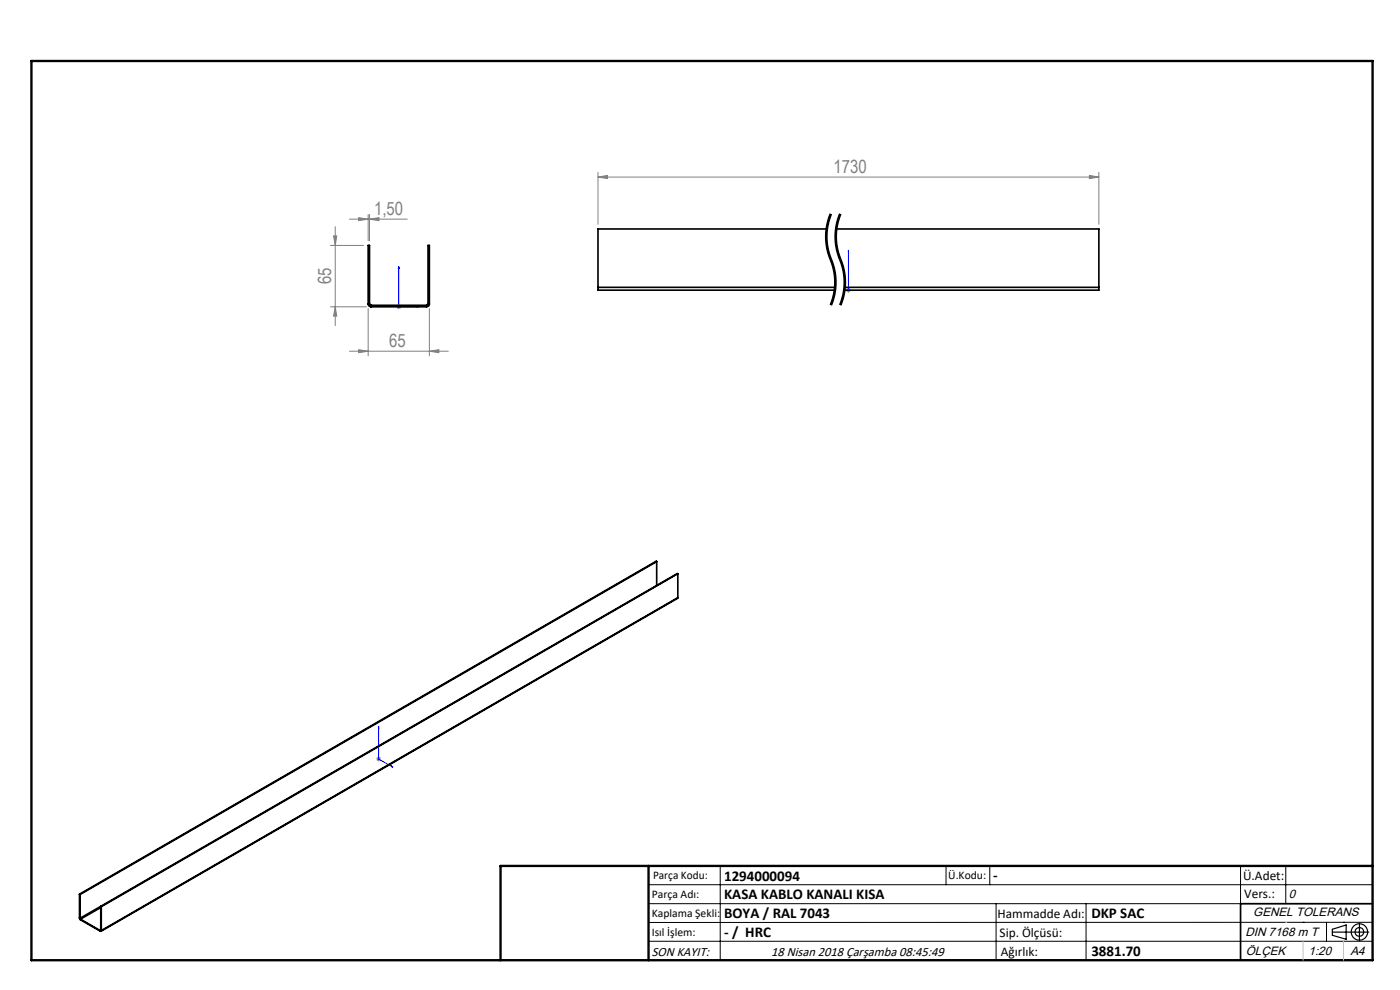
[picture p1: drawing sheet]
<svg xmlns="http://www.w3.org/2000/svg" width="297mm" height="210mm" viewBox="0 0 297 210" stroke-linecap="round" stroke-linejoin="round" font-family="sans-serif">
<path d="M176.3 45.4a12.6 12.6 0 0 0 0 9.6M176.3 55a12.6 12.6 0 0 1 0 9.7M178.3 45.4a12.6 12.6 0 0 0 0 9.6M178.3 55a12.6 12.6 0 0 1 0 9.7" fill="none" stroke="#000" stroke-width=".21" stroke-dasharray="6.3 1.3 1.3 1.3" stroke-dashoffset="3.3" stroke-linecap="butt"/>
<g fill="none" stroke="#000" stroke-width=".21">
<path d="M175.2 52.1l.5 2M175.5 50.5l.2 2 .6 2.2M175.5 48.9v1.6M175.6 46.8l-.5 2.6 .1 2.7M175.7 54.1l.7 2M175.9 45.8l-.3 1M176.1 45.3l-.2 .5M176.3 45.4a13 13 0 0 0 .3 10.6 12.6 12.6 0 0 1-.3 8.7M176.3 54.7l.1 .3zM176.4 45.4l-.5 1.5-.4 2M176.4 55a12.8 12.8 0 0 1 0 9.8M176.4 56.1l.6 3"/>
<path d="M177 59.1v2.1l-.4 2M177.2 52.1l.5 2M177.5 50.5v1a19.5 19.5 0 0 0 1.4 5l.3 1M177.5 48.9v1.6M177.6 46.8l-.5 2.6 .1 2.7M177.7 54.1l.6 1.5M177.9 45.8l-.3 1M178.1 45.3l-.2 .5M178.3 45.4a13 13 0 0 0 .3 10.6 12.6 12.6 0 0 1-.3 8.7M178.3 55.6l.1 .5M178.4 45.4l-.5 1.5-.4 2M178.4 56.1l.6 3"/>
<path d="M179 59.1v2.1l-.4 2M179.2 57.5l.2 2.1-.2 2.7M176.6 63.2l-.5 1.5M178.3 64.2l-.2 .5M178.6 63.2l-.3 1M179.2 62.3l-.8 2.5M137.6 187.7h153.6M137.6 191.7h153.6M137.6 199.7h153.6M152.8 183.7v20M200.7 183.7v4M210 183.7v4"/>
<path d="M211.3 191.7v12M230.4 191.7v12M263.2 183.7v20M272.8 183.7v8M276.4 195.6h.1M281.4 195.6v4.1M285 195.6h.1M291.2 195.6l-153.6 .1"/>
</g>
<g fill="none" stroke="#000" stroke-width=".25">
<path d="M282.6 197.7h7.8M282.6 197.1l3-.9v3l-3-.8zM288.4 195.8v3.8M106.2 203.7h185"/>
<circle cx="288.4" cy="197.7" r="1.74"/>
<circle cx="288.4" cy="197.7" r=".93"/>
</g>
<path d="M84.6 56.6l.1 .4h-.2zM84.6 56.6v8.5h4.2M180 53.1v.4v-.4M180 53.1v8.5M88.4 65l.4 .1-.4 .1zM180 61.4v.3zM180 61.6h.1M80.3 154.1l.1 .4-.1-.1zM80.3 154.1v6.9l3 1.7M83 162.5l.3 .2h-.3z" fill="none" stroke="#00f" stroke-width=".21"/>
<g fill="none" stroke="#808080" stroke-width=".21">
<path d="M126.9 37.6l2-.4v.7zM126.9 36.5v11.1M126.9 37.6h106.2M231.1 37.2l2 .4-2 .3zM233.1 36.5v11.1M70.1 52.1h7M70.8 50.1h.6l-.3 2zM71.1 48.1v21M74.1 46.5h12.3M76.1 46.2l2 .3-2 .3zM78.1 45.5v5.6M78.4 46.5l2-.3v.6z"/>
<path d="M78.4 45.5v5.6M70.1 65.1h7.6M71.1 65.1l.3 2h-.6zM74.1 74.5h21M76.1 74.2l2 .3-2 .3zM78.1 65.5v10M84.1 65.1h1M84.2 64.7l.7 .7M84.6 64.5v1.1M84.9 64.7l-.7 .7M91.1 74.5l2-.3v.6zM91.1 65.5v10"/>
<path d="M179.5 61.6h1M179.6 61.2l.7 .7M180 61.1v1M180.3 61.2l-.7 .7M79.8 161h1M80 160.6l.7 .8M80.3 160.5v1M80.7 160.6l-.7 .8"/>
</g>
<path d="M291.2 191.7h-28v12" fill="none" stroke="#000" stroke-width=".35"/>
<path d="M6.7 12.9h284.5v190.8h-284.5zM137.6 183.7v20M291.2 183.7h-185v20" fill="none" stroke="#000" stroke-width=".5"/>
<path d="M276.4 199.7v4M285 199.7v4" fill="none" stroke="#c0c0c0" stroke-width=".21"/>
<path d="M272.8 195.6h.1" fill="none" stroke="#c0c0c0" stroke-width=".25"/>
<g fill="#00f">
<path d="M88.4 65l.4 .1-.4 .1zM84.6 56.6l.1 .4h-.2z"/>
<path d="M83 162.5l.3 .2h-.3zM80.3 154.1l.1 .4-.1-.1z"/>
<path d="M180 61.4v.3zM180 53.1v.4z"/>
</g>
<g fill="#808080">
<path d="M231.1 37.2l2 .4-2 .3zM126.9 37.6l2-.4v.7z"/>
<path d="M76.1 74.2l2 .3-2 .3zM91.1 74.5l2-.3v.6zM76.1 46.2l2 .3-2 .3zM78.4 46.5l2-.3v.6z"/>
<path d="M71.1 65.1l.3 2h-.6zM70.8 50.1h.6l-.3 2z"/>
</g>
<g fill="none" stroke="#000" stroke-width=".35">
<path d="M175.4 48.6h-48.5v12.4M177.4 48.6h55.7v12.4M78.1 64.5a.6 .6 0 0 0 .6 .6M78.1 64.5h.3M78.1 64.5v-12.4h.3v12.4M78.4 64.5l.3 .3M78.7 64.8v.3M78.7 64.8h11.8M78.7 65.1h11.8M90.5 64.8v.3M90.8 64.5l-.1 .2-.2 .1M90.8 64.5h.3"/>
<path d="M90.8 64.5v-12.4h.3v12.4M91.1 64.5a.55 .55 0 0 1-.6 .6M126.9 61v.6h50.2M126.9 61h50.3M179.2 61h53.9M233.1 61v.6h-54M139.3 119.1l-122.3 70.7M139.3 119.1v5.1M139.3 119.1h-.1l-122.3 70.6M143.8 126.8l-122.4 70.7M143.8 121.7l-122.3 70.6M143.8 121.7l-122.4 70.6"/>
<path d="M143.8 126.8l-122.3 70.6M143.8 121.7v5.1M16.9 194.7l.2 .4M16.9 189.7l.1 .1M16.9 194.7l.1 .1M16.9 189.7v5M17 194.8l.1 .2M17 189.8v5M17.1 195l4.2 2.4M17.1 195v.1M17.1 195.1l4.2 2.4M21.3 197.4v.1"/>
<path d="M21.4 197.3l-.1 .1M21.4 192.3h.1M21.4 197.3l.1 .1M21.4 192.3v5M21.4 192.3l-4.4 2.5M21.4 192.5l-4.3 2.5M21.5 197.4l-.2 .1M21.5 192.3v5.1"/>
</g>
<g font-size="3.9" fill="#808080">
<text x="176.8" y="36.7">1730</text>
<text x="79.3" y="45.6">1,50</text>
<text x="70.3" y="60.2" transform="rotate(-90 70.3 60.2)">65</text>
<text x="82.6" y="73.6">65</text>
</g>
<g font-size="3.2">
<text x="153.6" y="186.8">1294000094</text>
<text x="153.6" y="190.8">KASA KABLO KANALI KISA</text>
<text x="210.7" y="186.6">-</text>
<text x="153.6" y="194.8">BOYA / RAL 7043</text>
<text x="231.5" y="194.8">DKP SAC</text>
<text x="153.6" y="198.8">- / HRC</text>
<text x="231.5" y="202.8">3881.70</text>
</g>
<g font-size="2.8">
<text x="263.7" y="186.7">Ü.Adet:</text>
<text x="263.9" y="190.5">Vers.:</text>
<text x="211.6" y="194.8">Hammadde Adı:</text>
<text x="138.3" y="202.8">SON KAYIT:</text>
<text x="163.6" y="202.8">18 Nisan 2018 Çarşamba 08:45:49</text>
<text x="212.1" y="198.7">Sip. Ölçüsü:</text>
<text x="212.3" y="202.7">Ağırlık:</text>
</g>
<g font-size="2.6">
<text x="273.4" y="190.4">0</text>
<text x="265.9" y="194.4">GENEL TOLERANS</text>
<text x="264.2" y="198.5">DIN 7168 m T</text>
<text x="264.3" y="202.6">ÖLÇEK</text>
<text x="277.6" y="202.6">1:20</text>
<text x="286.5" y="202.6">A4</text>
</g>
<g font-size="2.5">
<text x="138.3" y="190.5">Parça Adı:</text>
<text x="138.5" y="186.5">Parça Kodu:</text>
<text x="201.2" y="186.5">Ü.Kodu:</text>
<text x="138.3" y="194.5">Kaplama Şekli:</text>
<text x="138.3" y="198.6">Isıl İşlem:</text>
</g>
</svg>
